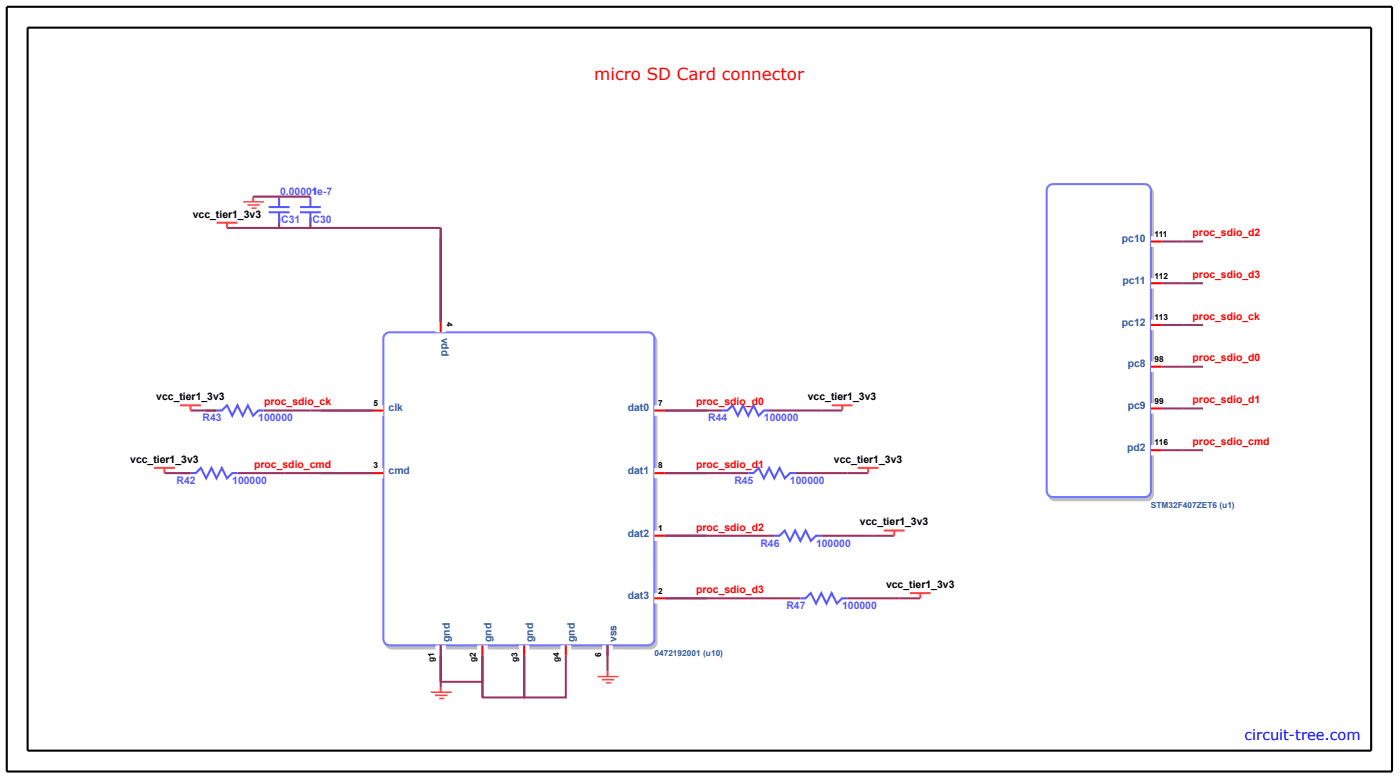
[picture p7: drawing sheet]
<svg xmlns="http://www.w3.org/2000/svg" width="379mm" height="211mm" viewBox="0 0 379 211" stroke-linecap="round" stroke-linejoin="round" font-family="sans-serif">
<path d="M104.8 91.2l1.2-.5h70a1.69 1.69 0 0 1 1.7 1.7v81.3a1.69 1.69 0 0 1-1.7 1.7h-70a1.69 1.69 0 0 1-1.6-1.7v-81.3z" fill="#c0c0c0" stroke="#c0c0c0" stroke-width=".56"/>
<path d="M104.3 90.4l1.2-.5h70a1.69 1.69 0 0 1 1.7 1.7v81.3a1.69 1.69 0 0 1-1.7 1.7h-70a1.69 1.69 0 0 1-1.7-1.7v-81.3z" fill="#fff" stroke="#77f" stroke-width=".56"/>
<path d="M119.3 87.1v2.8M101 111.1h2.8M177.2 111.1h2.8M101 128h2.8M177.2 128h2.8M177.2 144.9h2.8M119.3 174.6v2.8M130.6 174.6v2.8M141.9 174.6v2.8M153.2 174.6v2.8M164.5 174.6v2.8M177.2 161.9h2.8" fill="none" stroke="#fff" stroke-width="2.8" stroke-linecap="butt"/>
<path d="M119.3 87.1v2.8M101 111.1h2.8M177.2 111.1h2.8M101 128h2.8M177.2 128h2.8M177.2 144.9h2.8M119.3 174.6v2.8M130.6 174.6v2.8M141.9 174.6v2.8M153.2 174.6v2.8M164.5 174.6v2.8M177.2 161.9h2.8" fill="none" stroke="#f00" stroke-width=".56"/>
<g fill="none" stroke="#993466" stroke-width=".56">
<path d="M68.5 53.2h15.5M75.6 58.8v2.9h8.4M84 58.8v2.9h35.3v25.4M61.5 61.7h14.1M51.6 111.1h7M71.3 111.1h29.7M180 111.1h15.5M208.2 111.1h19.8M44.5 128h7.1M64.3 128h36.7M180 128h22.6M215.3 128h19.7"/>
<path d="M180 144.9h29.6M222.3 144.9h19.8M119.3 174.6v11.2M153.2 177.4v11.3h-11.3v-11.3v11.3h-11.3v-11.3v7h-11.3M164.5 174.6v7M180 161.9h36.7M229.4 161.9h19.7"/>
</g>
<g fill="none" stroke="#5959ff" stroke-width=".56">
<path d="M72.7 56h5.7M72.7 57.4h5.7M75.6 53.2v2.8M75.6 57.4v2.9M81.2 56h5.7M81.2 57.4h5.7M84 53.2v2.8M84 57.4v2.9M58.6 111.1h1.4l1.5-1.5 1.4 2.9 1.4-2.9 1.4 2.9 1.4-2.9 1.4 2.9 1.4-1.4h1.4M195.5 111.1h1.4l1.4-1.5 1.4 2.9 1.5-2.9 1.4 2.9 1.4-2.9 1.4 2.9 1.4-1.4h1.4M51.6 128h1.4l1.4-1.4 1.4 2.8 1.4-2.8 1.4 2.8 1.4-2.8 1.5 2.8 1.4-1.4h1.4M202.6 128h1.4l1.4-1.4 1.4 2.8 1.4-2.8 1.4 2.8 1.4-2.8 1.4 2.8 1.5-1.4h1.4"/>
<path d="M209.6 144.9h1.4l1.4-1.4 1.5 2.8 1.4-2.8 1.4 2.8 1.4-2.8 1.4 2.8 1.4-1.4h1.4M216.7 161.9h1.4l1.4-1.5 1.4 2.9 1.4-2.9 1.4 2.9 1.4-2.9 1.5 2.9 1.4-1.4h1.4"/>
</g>
<g fill="none" stroke="#ff4c4c" stroke-width=".56">
<path d="M68.5 53.2v1.4M58.6 60.3h5.7M61.5 60.3v1.4M48.8 109.6h5.6M51.6 109.6v1.5M225.1 109.6h5.7M228 109.6v1.5M41.7 126.6h5.6M44.5 126.6v1.4M232.2 126.6h5.6M235 126.6v1.4M239.3 143.5h5.6"/>
<path d="M242.1 143.5v1.4M246.3 160.4h5.7M249.1 160.4v1.5M119.3 185.8v1.5M164.5 181.6v1.4"/>
</g>
<path d="M65.8 54.6h5.7M67 55.5h3.3M68.1 56.3h1.4M116.6 187.3h5.7M117.8 188.1h3.3M118.9 188.9h1.4M161.8 183h5.6M162.9 183.9h3.4M164 184.7h1.5" fill="none" stroke="#ff4c4c" stroke-width=".42"/>
<path d="M86.9 111.1h5.6M185.6 111.1h5.7M86.9 128h5.6M185.6 128h5.7M185.6 144.9h5.7M185.6 161.9h5.7" fill="none" stroke="#963c67" stroke-width=".56"/>
<path d="M284.4 51.2l1.2-.5h24.8a1.69 1.69 0 0 1 1.7 1.7v81.2a1.69 1.69 0 0 1-1.7 1.7h-24.8a1.69 1.69 0 0 1-1.7-1.7v-81.2z" fill="#c0c0c0" stroke="#c0c0c0" stroke-width=".56"/>
<path d="M283.8 50.3l1.2-.5h24.9a1.69 1.69 0 0 1 1.7 1.7v81.3a1.69 1.69 0 0 1-1.7 1.7h-24.9a1.69 1.69 0 0 1-1.6-1.7v-81.3z" fill="#fff" stroke="#77f" stroke-width=".56"/>
<path d="M311.6 65.3h2.8M311.6 76.6h2.8M311.6 87.9h2.8M311.6 99.2h2.8M311.6 110.5h2.8M311.6 121.8h2.8" fill="none" stroke="#fff" stroke-width="2.8" stroke-linecap="butt"/>
<path d="M311.6 65.3h2.8M311.6 76.6h2.8M311.6 87.9h2.8M311.6 99.2h2.8M311.6 110.5h2.8M311.6 121.8h2.8" fill="none" stroke="#f00" stroke-width=".56"/>
<path d="M314.4 65.3h5.6M314.4 76.6h5.6M314.4 99.2h5.6M314.4 87.9h5.6M314.4 110.5h5.6M314.4 121.8h5.6" fill="none" stroke="#993466" stroke-width=".56"/>
<path d="M320 65.3h5.7M320 76.6h5.7M320 99.2h5.7M320 87.9h5.7M320 110.5h5.7M320 121.8h5.7" fill="none" stroke="#963c67" stroke-width=".56"/>
<path d="M1.8 1.8h375v206.9h-375zM7.5 7.5h363.7v195.6h-363.7z" fill="none" stroke="#000" stroke-width=".56"/>
<g fill="#fff" stroke="#fff" stroke-width=".28">
<circle cx=".4" cy=".4" r=".28"/>
<circle cx="378.2" cy="210.1" r=".28"/>
</g>
<text font-size="4.5" fill="#f00" x="160.9" y="21.6">micro SD Card connector</text>
<text font-size="4" fill="#00f" x="336.9" y="200.2">circuit-tree.com</text>
<g font-size="2.8" fill="#5959ff">
<text x="75.8" y="52.6">0.00001</text>
<text x="84.3" y="52.6">1e-7</text>
<text x="76.1" y="60.3">C31</text>
<text x="84.6" y="60.3">C30</text>
<text x="54.9" y="114">R43</text>
<text x="69.9" y="114">100000</text>
<text x="191.7" y="114">R44</text>
<text x="206.8" y="114">100000</text>
<text x="47.8" y="131">R42</text>
<text x="62.9" y="131">100000</text>
<text x="198.8" y="131">R45</text>
<text x="213.9" y="131">100000</text>
<text x="205.9" y="147.9">R46</text>
<text x="220.9" y="147.9">100000</text>
<text x="212.9" y="164.8">R47</text>
<text x="228" y="164.8">100000</text>
</g>
<g font-size="2.8">
<text x="52.2" y="58.8">vcc_tier1_3v3</text>
<text x="42.3" y="108.2">vcc_tier1_3v3</text>
<text x="218.7" y="108.2">vcc_tier1_3v3</text>
<text x="35.2" y="125.2">vcc_tier1_3v3</text>
<text x="225.7" y="125.2">vcc_tier1_3v3</text>
<text x="232.8" y="142.1">vcc_tier1_3v3</text>
<text x="239.9" y="159">vcc_tier1_3v3</text>
</g>
<g font-size="2.8" fill="#306397">
<text x="303.7" y="65.5">pc10</text>
<text x="303.9" y="76.8">pc11</text>
<text x="303.7" y="88.1">pc12</text>
<text x="119.5" y="91.3" transform="rotate(90 119.5 91.3)">vdd</text>
<text x="305.3" y="99.4">pc8</text>
<text x="105.2" y="111.3">clk</text>
<text x="169.9" y="111.3">dat0</text>
<text x="305.3" y="110.7">pc9</text>
<text x="305.1" y="122">pd2</text>
<text x="105.2" y="128.2">cmd</text>
<text x="169.9" y="128.2">dat1</text>
<text x="169.9" y="145.1">dat2</text>
<text x="169.9" y="162.1">dat3</text>
<text x="121.8" y="173.7" transform="rotate(-90 121.8 173.7)">gnd</text>
<text x="133.1" y="173.7" transform="rotate(-90 133.1 173.7)">gnd</text>
<text x="144.4" y="173.7" transform="rotate(-90 144.4 173.7)">gnd</text>
<text x="155.6" y="173.7" transform="rotate(-90 155.6 173.7)">gnd</text>
<text x="166.9" y="173.7" transform="rotate(-90 166.9 173.7)">vss</text>
</g>
<g font-size="2.8" fill="#f00">
<text x="322.9" y="63.9">proc_sdio_d2</text>
<text x="322.9" y="75.2">proc_sdio_d3</text>
<text x="322.9" y="86.5">proc_sdio_ck</text>
<text x="322.9" y="97.8">proc_sdio_d0</text>
<text x="71.5" y="109.6">proc_sdio_ck</text>
<text x="188.5" y="109.6">proc_sdio_d0</text>
<text x="322.9" y="109.1">proc_sdio_d1</text>
<text x="322.9" y="120.4">proc_sdio_cmd</text>
<text x="68.8" y="126.6">proc_sdio_cmd</text>
<text x="188.5" y="126.6">proc_sdio_d1</text>
<text x="188.5" y="143.5">proc_sdio_d2</text>
<text x="188.5" y="160.4">proc_sdio_d3</text>
</g>
<g font-size="2.3">
<text x="312.6" y="64.1">111</text>
<text x="312.6" y="75.4">112</text>
<text x="120.9" y="87.1" transform="rotate(90 120.9 87.1)">4</text>
<text x="312.6" y="86.6">113</text>
<text x="312.6" y="97.9">98</text>
<text x="101.1" y="109.8">5</text>
<text x="178.2" y="109.8">7</text>
<text x="312.6" y="109.2">99</text>
<text x="312.6" y="120.5">116</text>
<text x="101.1" y="126.7">3</text>
<text x="178.2" y="126.7">8</text>
<text x="178.2" y="143.7">1</text>
<text x="178.2" y="160.6">2</text>
<text x="117.5" y="179.2" transform="rotate(-90 117.5 179.2)">g1</text>
<text x="128.8" y="179.2" transform="rotate(-90 128.8 179.2)">g2</text>
<text x="140.1" y="179.2" transform="rotate(-90 140.1 179.2)">g3</text>
<text x="151.4" y="179.2" transform="rotate(-90 151.4 179.2)">g4</text>
<text x="162.7" y="177.8" transform="rotate(-90 162.7 177.8)">6</text>
</g>
<g font-size="2.3" fill="#306397">
<text x="311.6" y="137.3">STM32F407ZET6 (u1)</text>
<text x="177.2" y="177.4">0472192001 (u10)</text>
</g>
</svg>
